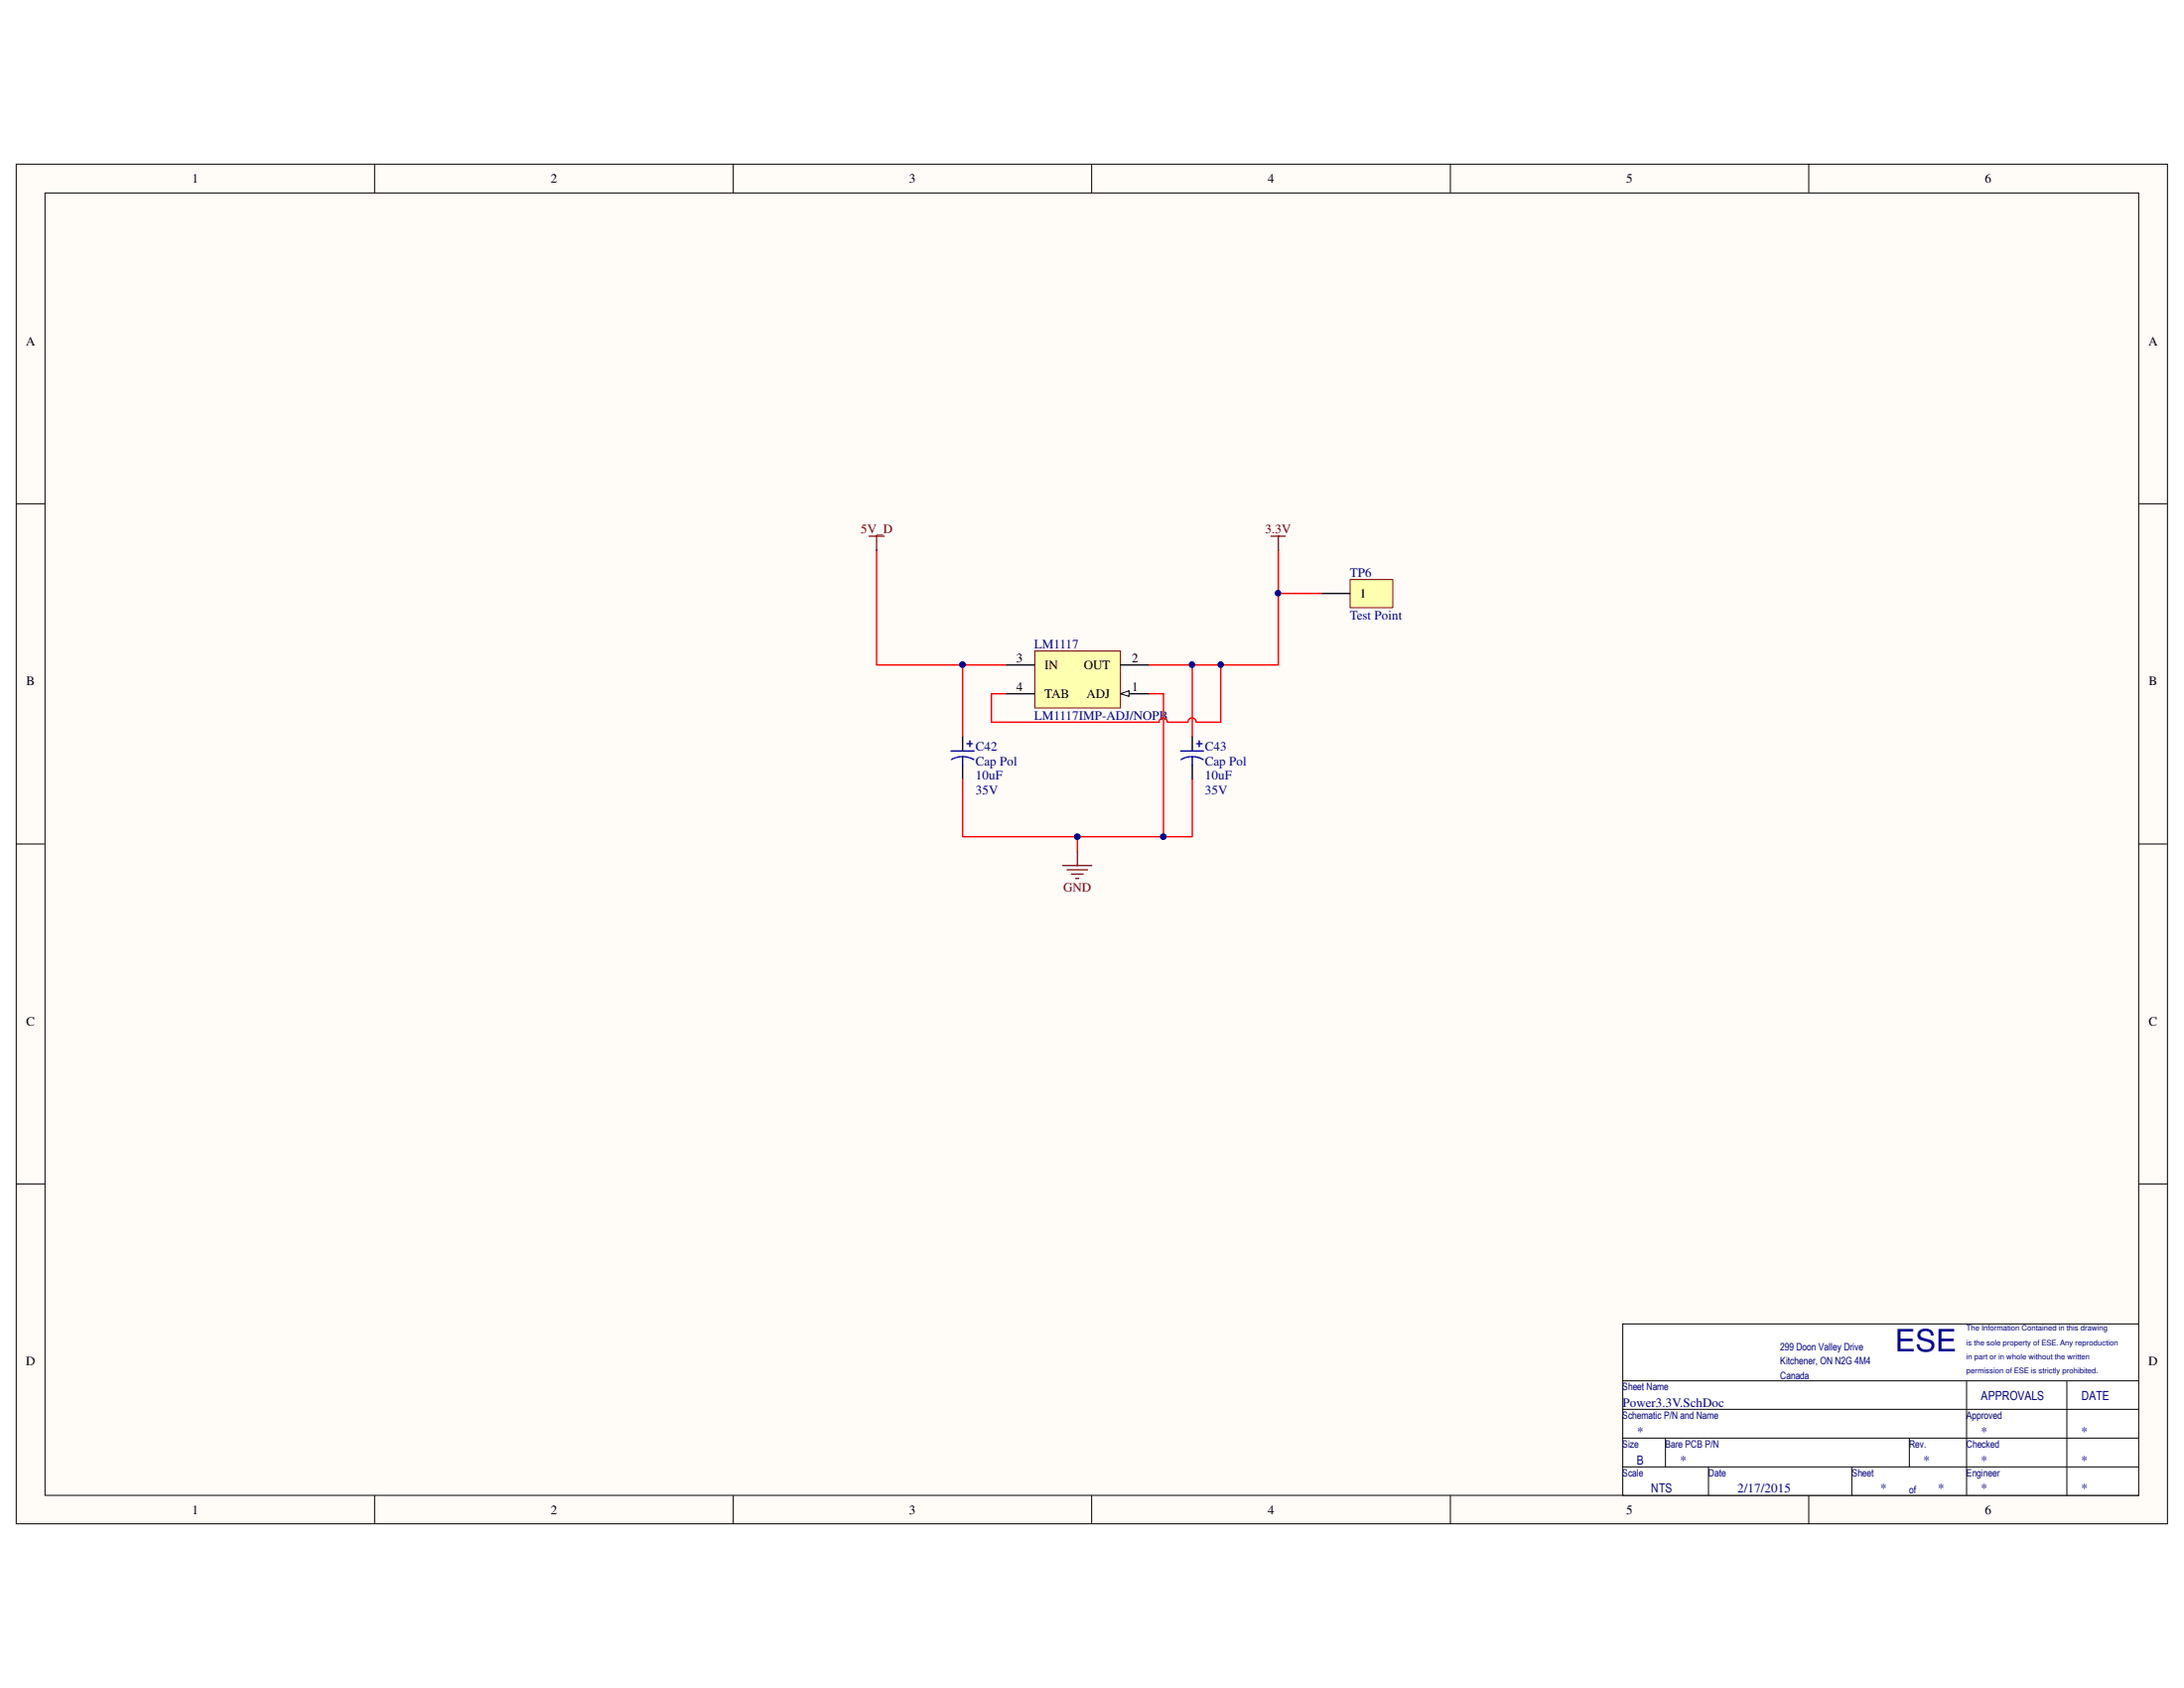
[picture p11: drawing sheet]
<svg xmlns="http://www.w3.org/2000/svg" width="279mm" height="216mm" viewBox="0 0 279 216" stroke-linecap="round" stroke-linejoin="round" font-family="sans-serif">
<path d="M2.1 21h275.2v173.9h-275.2z" fill="#fffcf8"/>
<path d="M2.1 21h275.2v173.9h-275.2z" fill="none" stroke="#000" stroke-width=".13"/>
<path d="M5.8 24.7h267.8v166.6h-267.8z" fill="#fffcf8"/>
<g fill="none" stroke="#000" stroke-width=".13">
<path d="M5.8 24.7h267.8v166.6h-267.8zM47.9 21v3.6M93.8 21v3.6M139.7 21v3.6M185.5 21v3.6M231.4 21v3.6M2.1 64.4h3.6M273.6 64.4h3.7M2.1 107.9h3.6M273.6 107.9h3.7M2.1 151.4h3.6M273.6 151.4h3.7"/>
<path d="M47.9 191.3v3.6M93.8 191.3v3.6M139.7 191.3v3.6M185.5 191.3v3.6M231.4 191.3v3.6"/>
</g>
<path d="M207.6 169.4h66v21.9h-66z" fill="#fff"/>
<path d="M207.6 176.6h66M207.6 169.3h66v22h-66zM251.6 176.6v14.7M264.4 176.6v14.7M207.6 180.3h66M207.6 183.9h66M207.6 187.6h66M213.1 183.9v3.7M218.6 187.6v3.7M236.9 187.6v3.7M244.3 183.9v3.7" fill="none" stroke="#000" stroke-width=".13"/>
<path d="M132.4 83.3h10.9v7.3h-10.9z" fill="#ffffb0"/>
<path d="M132.4 83.3h10.9v7.3h-10.9z" fill="none" stroke="#800000" stroke-width=".13"/>
<path d="M128.7 85h3.6M143.3 85h3.7M143.3 88.7h3.7" fill="none" stroke="#000" stroke-width=".18"/>
<path d="M143.3 88.7l1.1-.4v.8z" fill="#fffcf8"/>
<path d="M143.3 88.7l1.1-.4v.8z" fill="none" stroke="#000" stroke-width=".13"/>
<path d="M123.1 94.2v1.9M123.1 97.9v1.8M128.7 88.7h3.6M152.5 94.2v1.9M152.5 97.9v1.8" fill="none" stroke="#000" stroke-width=".18"/>
<path d="M121.7 96.1h2.9M123.1 96.8a2.93 2.93 0 0 1 1.5 .4M123.1 96.8a2.82 2.82 0 0 0-1.4 .4M123.1 96.8v1.1M123.7 95.1h.7M124.1 94.7v.8M151 96.1h3M152.5 96.8a2.78 2.78 0 0 1 1.4 .4M152.5 96.8a2.66 2.66 0 0 0-1.4 .4M152.5 96.8v1.1M153.1 95.1h.7M153.4 94.7v.8" fill="none" stroke="#00f" stroke-width=".18"/>
<path d="M136 110.7h3.7M136.5 111.3h2.6M137.1 111.8h1.5M137.6 112.4h.4M137.8 108.8v1.9" fill="none" stroke="#800000" stroke-width=".18"/>
<path d="M137.8 107v1.8" fill="none" stroke="#f00" stroke-width=".18"/>
<circle cx="137.8" cy="107" r=".35" fill="#000080"/>
<circle cx="137.8" cy="107" r=".35" fill="none" stroke="#000080" stroke-width=".13"/>
<path d="M147 88.7h1.8v18.3" fill="none" stroke="#f00" stroke-width=".18"/>
<circle cx="148.8" cy="107" r=".35" fill="#000080"/>
<circle cx="148.8" cy="107" r=".35" fill="none" stroke="#000080" stroke-width=".13"/>
<path d="M123.1 99.7v7.3h29.4v-7.3" fill="none" stroke="#f00" stroke-width=".18"/>
<circle cx="137.8" cy="107" r=".35" fill="#000080"/>
<circle cx="137.8" cy="107" r=".35" fill="none" stroke="#000080" stroke-width=".13"/>
<circle cx="148.8" cy="107" r=".35" fill="#000080"/>
<circle cx="148.8" cy="107" r=".35" fill="none" stroke="#000080" stroke-width=".13"/>
<path d="M162.6 68.6h1.8M163.5 68.6v1.8" fill="none" stroke="#800000" stroke-width=".18"/>
<path d="M152.5 85v9.2" fill="none" stroke="#f00" stroke-width=".18"/>
<circle cx="152.5" cy="85" r=".34" fill="#000080"/>
<circle cx="152.5" cy="85" r=".34" fill="none" stroke="#000080" stroke-width=".13"/>
<path d="M123.1 85v9.2" fill="none" stroke="#f00" stroke-width=".18"/>
<circle cx="123.1" cy="85" r=".35" fill="#000080"/>
<circle cx="123.1" cy="85" r=".35" fill="none" stroke="#000080" stroke-width=".13"/>
<path d="M112.1 70.4v14.6h16.6" fill="none" stroke="#f00" stroke-width=".18"/>
<circle cx="123.1" cy="85" r=".35" fill="#000080"/>
<circle cx="123.1" cy="85" r=".35" fill="none" stroke="#000080" stroke-width=".13"/>
<path d="M111.2 68.6h1.9M112.1 68.6v1.8" fill="none" stroke="#800000" stroke-width=".18"/>
<path d="M128.7 88.7h-1.9v3.7h21.5a.53 .53 0 0 1 .5-.6 .53 .53 0 0 1 .6 .6M149.4 92.4h2.6a.53 .53 0 0 1 .5-.6 .53 .53 0 0 1 .5 .6M156.2 85v7.4h-3.1" fill="none" stroke="#f00" stroke-width=".18"/>
<circle cx="156.2" cy="85" r=".34" fill="#000080"/>
<circle cx="156.2" cy="85" r=".34" fill="none" stroke="#000080" stroke-width=".13"/>
<path d="M172.8 74.2h5.4v3.5h-5.4z" fill="#ffffb0"/>
<path d="M172.7 74.1h5.5v3.6h-5.5z" fill="none" stroke="#800000" stroke-width=".13"/>
<path d="M169 75.9h3.7" fill="none" stroke="#000" stroke-width=".18"/>
<path d="M163.5 70.4v14.6h-16.5" fill="none" stroke="#f00" stroke-width=".18"/>
<circle cx="152.5" cy="85" r=".34" fill="#000080"/>
<circle cx="152.5" cy="85" r=".34" fill="none" stroke="#000080" stroke-width=".13"/>
<circle cx="156.2" cy="85" r=".34" fill="#000080"/>
<circle cx="156.2" cy="85" r=".34" fill="none" stroke="#000080" stroke-width=".13"/>
<circle cx="163.5" cy="75.9" r=".34" fill="#000080"/>
<circle cx="163.5" cy="75.9" r=".34" fill="none" stroke="#000080" stroke-width=".13"/>
<path d="M163.5 75.9h5.5" fill="none" stroke="#f00" stroke-width=".18"/>
<circle cx="163.5" cy="75.9" r=".34" fill="#000080"/>
<circle cx="163.5" cy="75.9" r=".34" fill="none" stroke="#000080" stroke-width=".13"/>
<text font-size="3.9" fill="#000080" x="242.4" y="172.8">ESE</text>
<g font-size="1.7">
<text x="24.6" y="23.4">1</text>
<text x="70.5" y="23.4">2</text>
<text x="116.3" y="23.4">3</text>
<text x="162.2" y="23.4">4</text>
<text x="208.1" y="23.4">5</text>
<text x="254" y="23.4">6</text>
<text x="3.3" y="44.2">A</text>
<text x="274.9" y="44.2">A</text>
<text x="174" y="76.5">1</text>
<text x="3.3" y="87.7">B</text>
<text x="130" y="84.7">3</text>
<text x="130" y="88.4">4</text>
<text x="133.6" y="85.6">IN</text>
<text x="133.6" y="89.3">TAB</text>
<text x="138.7" y="85.6">OUT</text>
<text x="139" y="89.3">ADJ</text>
<text x="144.8" y="88.4">1</text>
<text x="144.8" y="84.7">2</text>
<text x="274.9" y="87.7">B</text>
<text x="3.3" y="131.2">C</text>
<text x="274.9" y="131.2">C</text>
<text x="3.3" y="174.7">D</text>
<text x="274.9" y="174.7">D</text>
<text x="24.6" y="193.7">1</text>
<text x="70.5" y="193.7">2</text>
<text x="116.3" y="193.7">3</text>
<text x="162.2" y="193.7">4</text>
<text x="208.1" y="193.7">5</text>
<text x="254" y="193.7">6</text>
</g>
<g font-size="1.7" fill="#800000">
<text x="110.2" y="68.2">5V_D</text>
<text x="161.9" y="68.2">3.3V</text>
<text x="136.1" y="114">GND</text>
</g>
<g font-size="1.7" fill="#000080">
<text x="172.7" y="73.7">TP6</text>
<text x="132.3" y="82.9">LM1117</text>
<text x="172.7" y="79.2">Test Point</text>
<text x="132.3" y="92">LM1117IMP-ADJ/NOPB</text>
<text x="124.8" y="96.1">C42</text>
<text x="124.8" y="97.9">Cap Pol</text>
<text x="124.8" y="99.7">10uF</text>
<text x="124.8" y="101.6">35V</text>
<text x="154.2" y="99.7">10uF</text>
<text x="154.2" y="101.6">35V</text>
<text x="154.2" y="96.1">C43</text>
<text x="154.2" y="97.9">Cap Pol</text>
<text x="207.6" y="179.9">Power3.3V.SchDoc</text>
<text x="209.4" y="183.6">*</text>
<text x="253.4" y="183.6">*</text>
<text x="266.3" y="183.6">*</text>
<text x="214.9" y="187.3">*</text>
<text x="222.3" y="190.9">2/17/2015</text>
<text x="240.6" y="190.9">*</text>
<text x="246.1" y="187.3">*</text>
<text x="247.9" y="190.9">*</text>
<text x="253.4" y="190.9">*</text>
<text x="253.4" y="187.3">*</text>
<text x="266.3" y="190.9">*</text>
<text x="266.3" y="187.3">*</text>
</g>
<g font-size="1.6" fill="#000080">
<text x="253.4" y="179">APPROVALS</text>
<text x="266.3" y="179">DATE</text>
<text x="209.4" y="187.3">B</text>
<text x="211.2" y="190.9">NTS</text>
</g>
<g font-size="1.3" fill="#000080">
<text x="227.8" y="172.7">299 Doon Valley Drive</text>
<text x="207.6" y="177.8">Sheet Name</text>
<text x="227.8" y="174.5">Kitchener, ON N2G 4M4</text>
<text x="227.8" y="176.4">Canada</text>
<text x="207.6" y="181.5">Schematic P/N and Name</text>
<text x="207.6" y="185.2">Size</text>
<text x="213.1" y="185.2">Bare PCB P/N</text>
<text x="244.3" y="185.2">Rev.</text>
<text x="251.6" y="181.5">Approved</text>
<text x="251.6" y="185.2">Checked</text>
<text x="207.6" y="188.8">Scale</text>
<text x="218.6" y="188.8">Date</text>
<text x="236.9" y="188.8">Sheet</text>
<text x="244.3" y="191">of</text>
<text x="251.6" y="188.8">Engineer</text>
</g>
<g font-size="1" fill="#000080">
<text x="251.6" y="172">is the sole property of ESE. Any reproduction</text>
<text x="251.6" y="170.2">The Information Contained in this drawing</text>
<text x="251.6" y="173.9">in part or in whole without the written</text>
<text x="251.6" y="175.7">permission of ESE is strictly prohibited.</text>
</g>
</svg>
